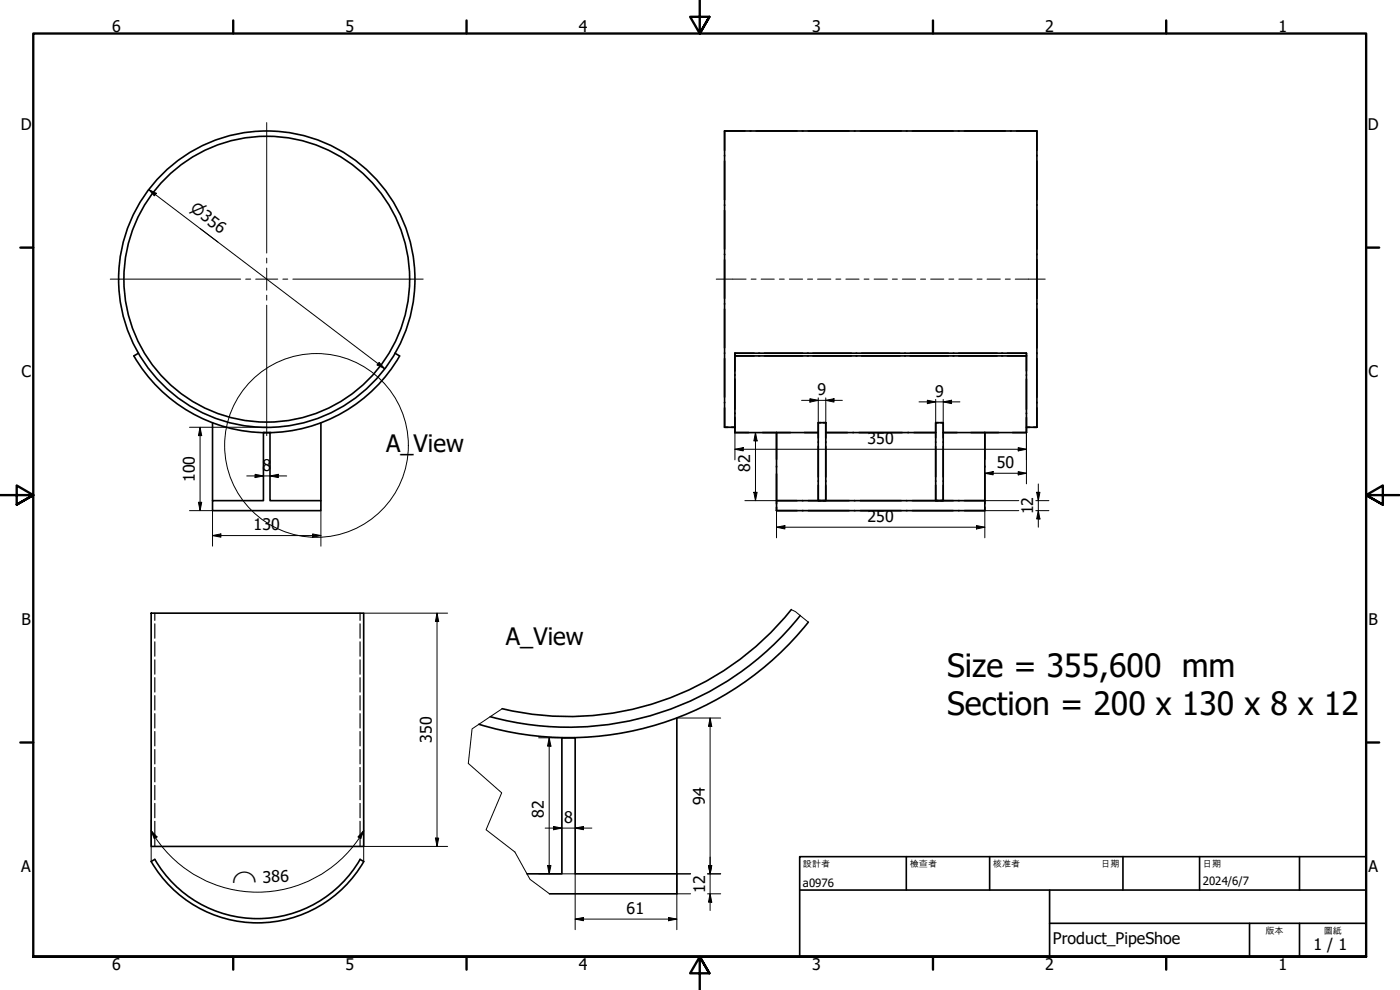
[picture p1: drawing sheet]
<svg xmlns="http://www.w3.org/2000/svg" width="420mm" height="297mm" viewBox="0 0 420 297" stroke-linecap="round" stroke-linejoin="round" font-family="sans-serif">
<g fill="none" stroke="#000" stroke-width=".49">
<path d="M217.5 39.3h93.7v88.9M217.5 39.3v88.9h3.1M217.5 39.3h6.1M225.1 39.3h.3M226.9 39.3h12.3M240.7 39.3h.3M242.5 39.3h12.3M256.4 39.3h.2M258.2 39.3h12.3M272 39.3h.2M273.8 39.3h12.3M287.6 39.3h.3"/>
<path d="M289.4 39.3h12.3M303.2 39.3h.3M305 39.3h6.2v5.8M311.2 46.6v.2M311.2 48.3v11.6M311.2 61.4v.2M311.2 63.1v11.7M311.2 76.2v.2M311.2 77.9v11.7M311.2 91.1v.2M311.2 92.7v11.7M40.2 106.8a46.1 46.1 0 0 0 79.7 0"/>
<path d="M41.6 106l-1.4 .8M118.5 106l1.4 .8M220.6 106v23.8M220.6 106h87.4v.8h-5.7M220.6 106.5v4.8M220.6 106v.3M220.6 112.4v.2M220.6 113.7v9.1M220.6 106h5.7M226.3 106.8h-5.7h87.4v23M227.7 106.8h.3M227.7 106h.3"/>
<path d="M229.4 106.8h11.5M229.4 106h11.5M242.3 106.8h.3M242.3 106h.3M244 106.8h11.5M244 106h11.5M256.9 106.8h.2M256.9 106h.2M258.6 106.8h11.5M258.6 106h11.5M271.5 106.8h.2M271.5 106h.2"/>
<path d="M273.2 106.8h11.4M273.2 106h11.4M286.1 106.8h.2M286.1 106h.2M287.7 106.8h11.5M287.7 106h11.5M300.6 106.8h.3M300.6 106h.3M302.3 106h5.7v.3M308 106.5v4.8M308 112.4v.2M308 113.7v9.1"/>
<path d="M311.2 105.9v.2M311.2 107.6v11.6M63.8 126.8v23.4M79.1 129.8h1.9v20.4h15.3v3h-32.5v-3h15.3zM96.3 126.8v23.4M220.6 129.8h25M220.6 123.9v.2M220.6 125.3v4.5M233 137.8v-8v23.4M233 139.8v.4M245.6 126.8h2.2v23.4h-2.2zM245.6 132.6v.2"/>
<path d="M245.6 133.9v9.2M246.3 126.8h-.7v4.6M247.1 126.8h.7M247.8 129.8h33M247.8 126.8v4.6M247.8 132.6v.2M247.8 133.9v9.2M280.8 126.8h2.3v23.4h-2.3zM280.8 132.6v.2M280.8 133.9v9.2M281.6 126.8h-.8v4.6M282.3 126.8h.8"/>
<path d="M283.1 129.8h24.9M283.1 126.8v4.6M283.1 132.6v.2M283.1 133.9v9.2M295.6 137.8v-8v20.4h-62.6h6.2M295.6 139.8v.4M308 128.2h3.2M308 123.9v.2M308 125.3v4.5M311.2 120.7v.2M311.2 122.4v5.8M233 142.2v9"/>
<path d="M233 152.2v1M233 153.2h6.2M240.7 150.2h.3M240.7 153.2h.3M242.5 150.2h12.3M242.5 153.2h12.3M245.6 144.3v.2M245.6 145.6v4.6M247.8 145.6v4.6h-.7M247.8 144.3v.2M256.4 150.2h.2M256.4 153.2h.2"/>
<path d="M258.2 150.2h12.3M258.2 153.2h12.3M272 150.2h.2M272 153.2h.2M273.8 150.2h12.3M273.8 153.2h12.3M280.8 144.3v.2M280.8 145.6v4.6M283.1 145.6v4.6h-.8M283.1 144.3v.2M287.6 150.2h.3M287.6 153.2h.3"/>
<path d="M289.4 150.2h6.2v3h-62.6M295.6 142.2v9M295.6 152.2v1h-6.2M45.4 184h63.7v70h-63.7zM237.5 182.9a85.7 85.7 0 0 1-86.8 29.7M240.2 184.7a88.9 88.9 0 0 1-93.1 30.3M242.6 186.7a92.1 92.1 0 0 1-98.9 30.6M203.1 215.4v46.8M168.6 221.3v.1M172.6 221.3v.1M108.1 257.8a35.6 35.6 0 0 1-61.6 0l-1.1 .7a36.8 36.8 0 0 0 63.8 0l-1.1-.7M158.2 262.2h10.4v-40.8h4v40.8h30.5v6h-38.2"/>
<circle cx="80.1" cy="83.8" r="42.9"/>
<circle cx="80.1" cy="83.8" r="44.5"/>
</g>
<g fill="#000">
<circle cx="79.1" cy="129.8" r=".25"/>
<circle cx="81" cy="129.8" r=".25"/>
</g>
<g fill="none" stroke="#000" stroke-width=".35">
<path d="M46.5 184v2.1M46.5 187.2v4.3M46.5 192.6v4.3M46.5 198v4.3M108.1 184v2.1M108.1 187.2v4.3M108.1 192.6v4.3M108.1 198v4.3M46.5 203.3v4.3M46.5 208.7v4.3M46.5 214.1v4.3M46.5 219.5v4.3"/>
<path d="M108.1 203.3v4.3M108.1 208.7v4.3M108.1 214.1v4.3M108.1 219.5v4.3M46.5 224.9v4.3M46.5 230.3v4.3M46.5 235.7v4.3M108.1 224.9v4.3M108.1 230.3v4.3M108.1 235.7v4.3M46.5 241.1v4.3M46.5 246.4v4.3"/>
<path d="M46.5 251.8v2.2M108.1 241.1v4.3M108.1 246.4v4.3M108.1 251.8v2.2"/>
</g>
<path d="M237.5 182.9l1.2 .6 3.9 3.2M150.7 212.7l-9 6-1.2 10.4 10.1 8.8-4.7 11.1 8.6 6.6 4.6 8.2 5.8 4.4" fill="none" stroke="#000" stroke-width=".3"/>
<circle cx="95" cy="133.6" r="27.6" fill="none" stroke="#000" stroke-width=".3"/>
<g fill="none" stroke="#000" stroke-width=".71">
<path d="M70 6.1v4M140 6.1v4M210 0v10.1l-2.9-5.1h5.8l-2.9 5.1 2.9-5.1M280 6.1v4M350 6.1v4M6.1 74.3h3.9M410 74.3h3.9M0 148.6h10l-5-2.9v5.7l5-2.8-5 2.8M420 148.6h-10l5-2.9v5.7l-5-2.8 5 2.8M6.1 222.8h3.9M410 222.8h3.9M10 287.1v-277h400v277h-400h400"/>
<path d="M70 287.1v3.8M140 287.1v3.8M212.9 292l-2.9-4.9 2.9 4.9h-5.8l2.9-4.9v9.9M280 287.1v3.8M350 287.1v3.8"/>
</g>
<path d="M240 257h170v30.1h-170zM272 257v10.1M297 257v10.1M337 257v10.1M360 257v10.1M390 257v10.1M240 267.1h170M315 277h95M315 267.1v20M375 277v10.1M390 277v10.1" fill="none" stroke="#000" stroke-width=".49"/>
<g fill="none" stroke="#000" stroke-width=".3">
<path d="M44.6 56.9l2.3 1.1-.6 .8zM44.6 56.9l70.9 53.7M113.8 108.7l1.7 1.9-2.3-1.1zM243.1 119.6l2.5 .5-2.5 .5zM245.6 119.4v7.4M247.8 119.4v7.4M280.8 119.8v7M283.1 119.8v7M56.9 128.2h23M60 128.2l.5 2.5h-1zM60 128.2v25M220.6 134.8l2.5-.5v1z"/>
<path d="M220.6 134.8h87.4M220.6 129.8v8.2M223.6 129.8h9.4M226.7 129.8l.5 2.5h-1zM226.7 129.8v20.4M240.6 120.1h12.2M247.8 120.1l2.5-.5v1zM275.8 120.6h12.3M278.3 120.1l2.5 .5-2.5 .5zM283.1 120.6l2.5-.5v1zM305.6 134.3l2.4 .5-2.4 .5zM308 129.8v15.4"/>
<path d="M56.9 153.2h6.9v10.7M59.5 150.7h1l-.5 2.5zM74 142.8h12M76.6 142.3l2.5 .5-2.5 .5zM81 142.8l2.5-.5v1zM96.3 153.2v10.7M223.6 150.2h9.4M226.2 147.7h1l-.5 2.5zM233 158.2l2.5-.5v1zM233 158.2h62.6M233 153.2v8.2M293.1 157.7l2.5 .5-2.5 .5z"/>
<path d="M295.6 142l2.5-.5v1zM295.6 150.2h10.2M295.6 142h12.4M305.6 141.5l2.4 .5-2.4 .5zM305.8 153.2h-10.2v8.2M310.9 153.2h3.9M310.9 150.2h3.9M311.1 147.7h1l-.5 2.5zM311.6 153.2l.5 2.5h-1zM311.6 145.2v13M63.8 160.7l2.5-.5v1zM63.8 160.7h32.5"/>
<path d="M93.8 160.2l2.5 .5-2.5 .5zM109.1 184h25.2M131.2 184l.5 2.5h-1zM131.2 184v70M203.1 215.4h13.2M213.1 215.4l.5 2.5h-1zM213.1 215.4v57.8M161.6 221.4h11M164.8 221.4l.5 2.5h-1zM164.8 221.4v40.8M45.4 249.2l1.7 1.9-.8 .5zM45.4 249.2l1.3 2.2"/>
<path d="M45.4 246.1v12.4M46.7 251.4a36.8 36.8 0 0 0 61.2 0M109.1 249.2l-.8 2.4-.9-.5zM109.1 254h25.2M109.1 249.2l-1.3 2.2M109.1 246.1v12.4M130.7 251.5h1l-.5 2.5zM163.6 248.5h14M164.3 259.7h1l-.5 2.5zM166.1 248l2.5 .5-2.5 .5zM172.6 248.5l2.5-.5v1zM212.6 259.7h1l-.5 2.5z"/>
<path d="M161.6 262.2h11v16.7M172.6 275.8l2.5-.5v1zM172.6 275.8h30.5M200.6 275.3l2.5 .5-2.5 .5zM203.1 268.2h4.2M207.3 262.2h-4.2v16.7M212.3 262.2h4M212.3 268.2h4M213.1 268.2l.5 2.5h-1z"/>
</g>
<g fill="#000">
<path d="M44.6 56.9l2.3 1.1-.6 .8zM113.8 108.7l1.7 1.9-2.3-1.1zM247.8 120.1l2.5-.5v1zM60 128.2l.5 2.5h-1zM220.6 134.8l2.5-.5v1zM226.7 129.8l.5 2.5h-1zM243.1 119.6l2.5 .5-2.5 .5zM278.3 120.1l2.5 .5-2.5 .5zM283.1 120.6l2.5-.5v1zM305.6 134.3l2.4 .5-2.4 .5zM59.5 150.7h1l-.5 2.5zM76.6 142.3l2.5 .5-2.5 .5z"/>
<path d="M81 142.8l2.5-.5v1zM226.2 147.7h1l-.5 2.5zM233 158.2l2.5-.5v1zM293.1 157.7l2.5 .5-2.5 .5zM295.6 142l2.5-.5v1zM305.6 141.5l2.4 .5-2.4 .5zM311.1 147.7h1l-.5 2.5zM311.6 153.2l.5 2.5h-1zM63.8 160.7l2.5-.5v1zM93.8 160.2l2.5 .5-2.5 .5zM131.2 184l.5 2.5h-1zM213.1 215.4l.5 2.5h-1z"/>
<path d="M164.8 221.4l.5 2.5h-1zM45.4 249.2l1.7 1.9-.8 .5zM109.1 249.2l-.8 2.4-.9-.5zM130.7 251.5h1l-.5 2.5zM164.3 259.7h1l-.5 2.5zM166.1 248l2.5 .5-2.5 .5zM172.6 248.5l2.5-.5v1zM212.6 259.7h1l-.5 2.5zM172.6 275.8l2.5-.5v1zM200.6 275.3l2.5 .5-2.5 .5zM213.1 268.2l.5 2.5h-1z"/>
</g>
<path d="M80 36.8v39.1M80 77.4v1.5M33.1 83.7h39.1M73.7 83.7h1.5M76.7 83.7h6.7M80 80.4v6.7M80 88.6v1.5M80 91.6v39.1M84.9 83.7h1.5M87.9 83.7h39.1" fill="none" stroke="#000" stroke-width=".3"/>
<g fill="none" stroke="#000" stroke-width=".3">
<path d="M214.9 83.7h9M225.4 83.7h1.5M228.4 83.7h4M233.9 83.7h1.5M236.9 83.7h4M242.4 83.7h1.5M245.4 83.7h3.9M250.9 83.7h1.4M253.9 83.7h3.9M259.3 83.7h1.5M262.3 83.7h4M267.8 83.7h1.5"/>
<path d="M270.8 83.7h4M276.3 83.7h1.5M279.3 83.7h3.9M284.8 83.7h1.4M287.8 83.7h3.9M293.2 83.7h1.5M296.2 83.7h4M301.7 83.7h1.5M304.7 83.7h9"/>
</g>
<g font-size="9.6">
<text x="284.2" y="203">Size = 355,600 mm</text>
<text x="284.2" y="214.5">Section = 200 x 130 x 8 x 12</text>
</g>
<g font-size="7.2">
<text x="115.9" y="135.7">A_View</text>
<text x="151.8" y="193.6">A_View</text>
</g>
<g font-size="4.8">
<text x="33.7" y="9.6">6</text>
<text x="103.7" y="9.6">5</text>
<text x="173.7" y="9.6">4</text>
<text x="243.7" y="9.6">3</text>
<text x="313.7" y="9.6">2</text>
<text x="383.7" y="9.6">1</text>
<text x="6.2" y="38.9">D</text>
<text x="410.5" y="38.9">D</text>
<text x="6.4" y="113.2">C</text>
<text x="410.7" y="113.2">C</text>
<text x="245.4" y="118.5">9</text>
<text x="280.6" y="119">9</text>
<text x="260.4" y="133.2">350</text>
<text x="78.7" y="141.2">8</text>
<text x="225.1" y="141.7" transform="rotate(-90 225.1 141.7)">82</text>
<text x="299.2" y="140.4">50</text>
<text x="58.5" y="144.6" transform="rotate(-90 58.5 144.6)">100</text>
<text x="310.1" y="154.3" transform="rotate(-90 310.1 154.3)">12</text>
<text x="76.1" y="159.1">130</text>
<text x="260.4" y="156.6">250</text>
<text x="6.4" y="187.4">B</text>
<text x="410.7" y="187.4">B</text>
<text x="129.6" y="222.9" transform="rotate(-90 129.6 222.9)">350</text>
<text x="163.2" y="245.4" transform="rotate(-90 163.2 245.4)">82</text>
<text x="211.5" y="241.4" transform="rotate(-90 211.5 241.4)">94</text>
<text x="169.3" y="246.8">8</text>
<text x="6.4" y="261.7">A</text>
<text x="410.7" y="261.7">A</text>
<text x="78.9" y="264.8" transform="rotate(-2 78.9 264.8)">386</text>
<text x="211.6" y="267.8" transform="rotate(-90 211.6 267.8)">12</text>
<text x="188.1" y="274.2">61</text>
<text x="316" y="283.4">Product_PipeShoe</text>
<text x="394.2" y="285">1 / 1</text>
<text x="33.7" y="290.9">6</text>
<text x="103.7" y="290.9">5</text>
<text x="173.7" y="290.9">4</text>
<text x="243.7" y="290.9">3</text>
<text x="313.7" y="290.9">2</text>
<text x="383.7" y="290.9">1</text>
</g>
<g font-size="4.6">
<text x="56.8" y="63.1" transform="rotate(37 56.8 63.1)">⌀356</text>
<text x="69.7" y="265.1" transform="rotate(-2 69.7 265.1)">⌒</text>
</g>
<g font-size="3.4">
<text x="241" y="266">a0976</text>
<text x="361" y="265.5">2024/6/7</text>
</g>
<g font-size="2.7">
<text x="241" y="260.1">設計者</text>
<text x="273" y="260.1">檢查者</text>
<text x="298" y="260.1">核准者</text>
<text x="330.5" y="260.1">日期</text>
<text x="361" y="260.1">日期</text>
<text x="379.8" y="280.1">版本</text>
<text x="397.3" y="280.1">圖紙</text>
</g>
</svg>
